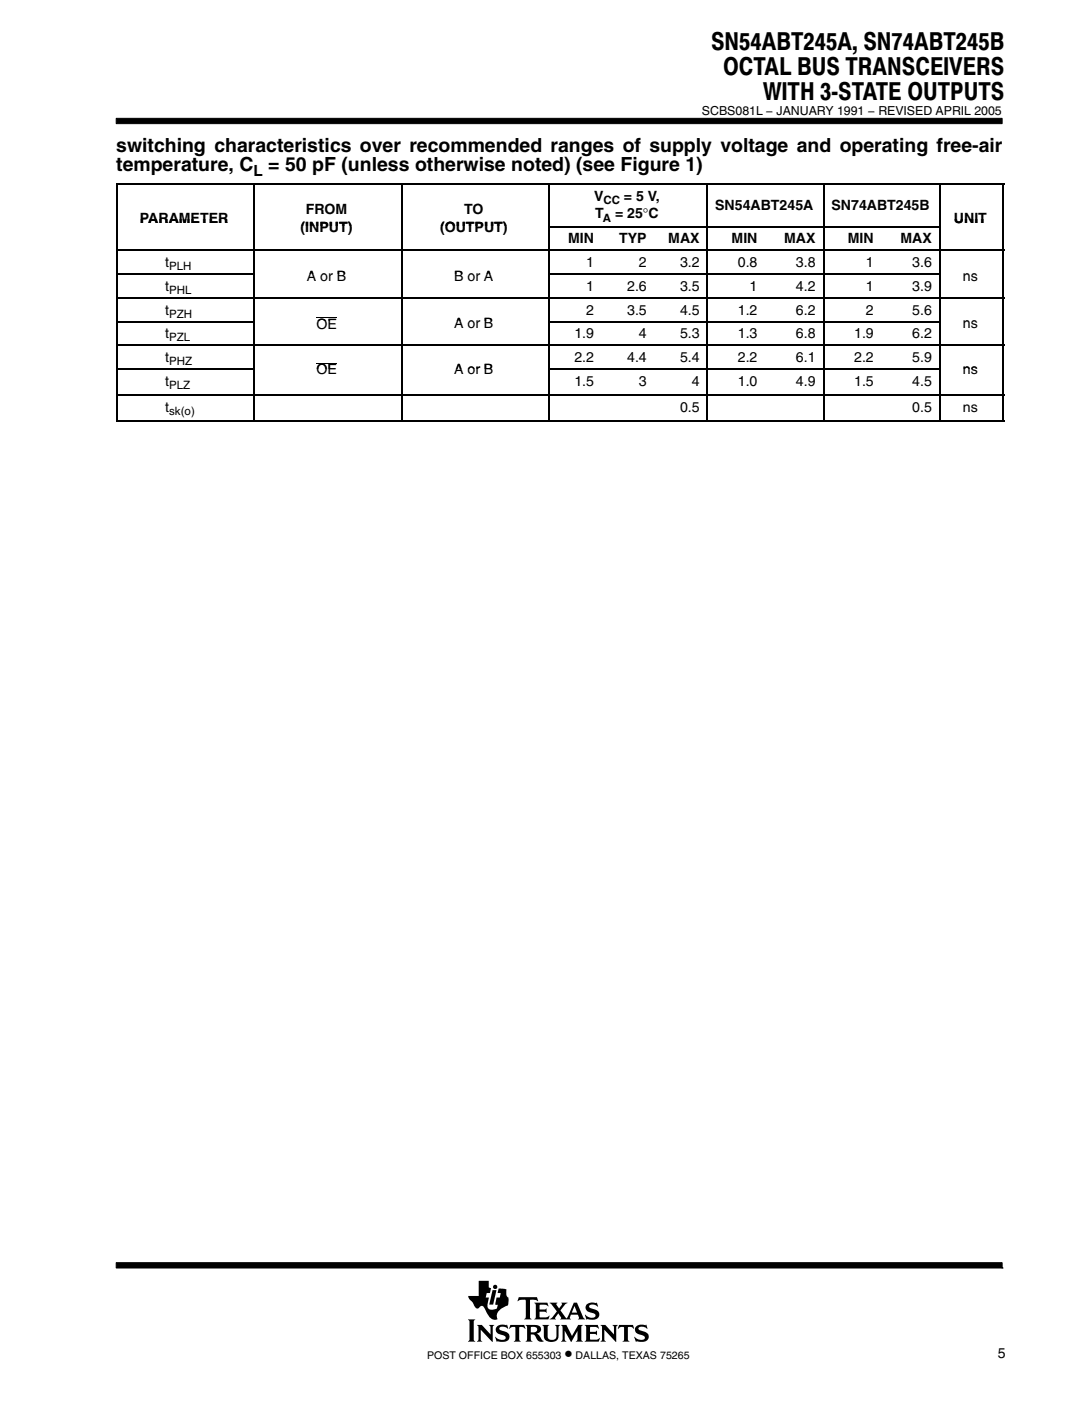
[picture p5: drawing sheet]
<svg xmlns="http://www.w3.org/2000/svg" width="216mm" height="280mm" viewBox="0 0 216 280" stroke-linecap="round" stroke-linejoin="round" font-family="sans-serif">
<g fill="#000" stroke="#000" stroke-width=".2">
<path d="M23.2 23.6h176.9v1.1h-176.9z" fill-rule="evenodd"/>
<path d="M23.2 252v1h176.9v-1z" fill-rule="evenodd"/>
</g>
<g fill="#000">
<path d="M98.3 257.4h.8l-.6 2.9h-.8z"/>
<path d="M93.4 263.3h1.5l-.3 .4v3.6l.3 .4h-1.5l.3-.4v-3.6z" fill-rule="evenodd"/>
<path d="M95.2 264.4h1l1.7 1.9v-1.5l-.3-.4h1.1l-.3 .3v3.1l-2.4-2.5v2l.3 .4h-1.1l.3-.5v-2.3z" fill-rule="evenodd"/>
<path d="M95.6 255.6h2v1.3l.4 .1-.2 1h-.6l-.2 .9h.6l-.2 1.1a.96 .96 0 0 0 .2 1.2 .96 .96 0 0 0 1.2 .1l.4-.2 .2-.7-.5-.1 .2-1.4h.7l.2-.9h-.7l.3-.9 1.5 .2v1.2l.4 .4-.1 1.6a2.71 2.71 0 0 0-2.2 2.1l.1 .6-.3 .1a1.58 1.58 0 0 1-1.7-1.1l-.7-1.4-.3-.2h-.3l-.4 .4a.87 .87 0 0 1-1.1-.8l-.8-1-.2-.6h2.1z" fill-rule="evenodd"/>
<path d="M99.1 264.9a1.6 1.6 0 0 1 1.6-.6l.4 .2 .1-.2 .3 .8-.8-.3h-.7l-.3 .2v.2l.6 .3a1.24 1.24 0 0 1 1.3 1.7 1.75 1.75 0 0 1-1.8 .5l-.5-.1-.1 .2-.4-1 .1-.1a1.43 1.43 0 0 0 2 .4l.1-.1a.72 .72 0 0 0-.9-.7 1.05 1.05 0 0 1-1-1.4z" fill-rule="evenodd"/>
<path d="M101.9 264.4h2.8l.2 .7-.7-.3h-.4l-.1 .1v2.4l.3 .4h-1.4l.3-.4v-2.4l-.1-.1h-.5l-.7 .3z" fill-rule="evenodd"/>
<path d="M103.6 258.8h3.6l.2 .9-.4-.3h-1.2v3.5l.3 .4h-1.4l.2-.3 .1-.3v-3.2l-.1-.1h-.8l-.7 .3z" fill-rule="evenodd"/>
<path d="M104.9 264.4h1.9a.91 .91 0 0 1 1 .3 .91 .91 0 0 1 0 1.1l-.7 .3 .5 .4 .9 1.2a1.2 1.2 0 0 1-1.6-1l-.3-.4h-.6v1l.3 .4h-1.4l.3-.5v-2.3z" fill-rule="evenodd"/>
<path d="M106.7 259.9h2.6l.1 .8-.5-.3h-1.2v.9h1.1l.3-.2v.9l-.4-.3h-1v1l.2 .2h1.2l.5-.4 .1 .1-.2 .7h-2.8l.3-.6v-2.2z" fill-rule="evenodd"/>
<path d="M108.3 264.4h1.3l-.3 .4v2a.65 .65 0 0 0 .7 .6l.6-.1 .4-.4 .1-2-.3-.5h1l-.3 .4v1.8a1.54 1.54 0 0 1-2.4 .9l-.3-.2-.2-.4v-2.2z" fill-rule="evenodd"/>
<path d="M112 264.4h1.1l1.1 2.2 1.2-2.2h1l-.3 .3v2.7l.3 .3h-1.4l.3-.4v-1.7l-1.3 2.2-1.3-2.3v1.8l.4 .4h-1.1l.3-.5v-2.3z" fill-rule="evenodd"/>
<path d="M109.7 259.9h1.6l-.2 .4 .5 .8 .6-.8-.1-.4h1.2l-.4 .3-1 1.3 1.2 1.6 1.5-3.2h.6l1.2 3 .4 .4-1.4-.1a.22 .22 0 0 0 .2-.2 .22 .22 0 0 0 0-.2l-.2-.5h-1.4l-.2 .7 .2 .3h-2.2l.2-.4-.5-.8-.7 .9 .2 .3h-1.3l.6-.4 .9-1.2z" fill-rule="evenodd"/>
<path d="M117.3 260.2a2.43 2.43 0 0 1 1.7-.2l.2-.1 .1 .8a1.22 1.22 0 0 0-1.7-.1l.1 .3a4 4 0 0 1 1.9 1.1 1.16 1.16 0 0 1-1.4 1.3l-.9-.1-.2 .1-.3-.9a1.9 1.9 0 0 0 2 .4 .53 .53 0 0 0 0-.7 .53 .53 0 0 0-.6-.1 1.2 1.2 0 0 1-1.2-1.5z" fill-rule="evenodd"/>
<path d="M116.7 264.4h2.6l.2 .7-.6-.3-1.1 .1v.9l1.1-.1 .3-.2v.9l-.4-.2h-1v1l1.3 .1 .7-.3-.3 .7h-2.8l.3-.4v-2.5z" fill-rule="evenodd"/>
<path d="M119.9 264.4h1l1.7 1.9v-1.5l-.3-.4h1l-.3 .3v3.1l-2.3-2.5v2.1l.3 .3h-1.1l.3-.4v-2.5z" fill-rule="evenodd"/>
<path d="M123.6 264.4h2.8l.2 .7-.6-.3h-.5l-.1 .1v2.4l.3 .4h-1.4l.3-.4v-2.4l-.1-.1h-.5l-.7 .3z" fill-rule="evenodd"/>
<path d="M127.1 264.6a2.08 2.08 0 0 1 1.8-.1l.1-.2 .3 .8-.8-.3h-.8a.32 .32 0 0 0-.2 .3 .32 .32 0 0 0 .2 .3l.7 .2a1.06 1.06 0 0 1 1.1 1.2 1.06 1.06 0 0 1-1.2 1l-1.1-.2-.2 .2-.4-1 .1-.1a1.51 1.51 0 0 0 2 .5 .59 .59 0 0 0-.7-.8 1.11 1.11 0 0 1-1.2-1.5z" fill-rule="evenodd"/>
<circle cx="98.9" cy="256.8" r=".43"/>
</g>
<g fill="#fff">
<path d="M114.7 260.6l.5 1.3h-1z"/>
<path d="M106 264.8h.6a.56 .56 0 0 1 .6 .5 .56 .56 0 0 1-.6 .6h-.6z" fill-rule="evenodd"/>
</g>
<g fill="none" stroke="#000" stroke-width=".32">
<path d="M23.2 36.8h177.3M23.4 36.6v47.5M50.8 36.6v47.5M80.2 36.6v47.5M109.6 36.6v47.5M141.2 36.6v47.5M164.4 36.6v47.5M187.6 36.6v47.5M200.3 36.6v47.5M23.2 50h177.3M23.2 54.7h27.4M23.2 59.5h177.3"/>
<path d="M109.4 45.2h78.1M109.4 54.7h78.1M23.2 64.2h27.4M23.2 68.9h177.3M23.2 73.7h27.4M23.2 78.8h177.3M109.4 64.2h78.1M109.4 73.7h78.1M23.2 84h177.3"/>
</g>
<path d="M63.2 63.3h4M63.2 72.5h4" fill="none" stroke="#000" stroke-width=".2"/>
<g font-size="4.9">
<text x="142" y="10.1">SN54ABT245A, SN74ABT245B</text>
<text x="144.4" y="15">OCTAL BUS TRANSCEIVERS</text>
<text x="152.3" y="19.9">WITH 3-STATE OUTPUTS</text>
</g>
<g font-size="3.9">
<text x="23.2" y="30.4">switching characteristics over recommended ranges of supply voltage and operating free-air</text>
<text x="23.2" y="34.2">temperature, C</text>
<text x="53.6" y="34.2">= 50 pF (unless otherwise noted) (see Figure 1)</text>
</g>
<text font-size="3.5" x="112.7" y="271.2">•</text>
<text font-size="3.1" x="50.6" y="35">L</text>
<g font-size="2.8">
<text x="118.6" y="40.1">V</text>
<text x="124.6" y="40.1">= 5 V,</text>
<text x="142.8" y="41.9">SN54ABT245A</text>
<text x="166" y="41.9">SN74ABT245B</text>
<text x="27.9" y="44.5">PARAMETER</text>
<text x="60" y="46.3">(INPUT)</text>
<text x="61" y="42.8">FROM</text>
<text x="87.9" y="46.3">(OUTPUT)</text>
<text x="92.7" y="42.8">TO</text>
<text x="118.8" y="43.6">T</text>
<text x="122.8" y="43.6">= 25°C</text>
<text x="190.5" y="44.5">UNIT</text>
<text x="33" y="53.3">t</text>
<text x="113.4" y="48.5">MIN</text>
<text x="117" y="53.3">1</text>
<text x="123.6" y="48.5">TYP</text>
<text x="127.6" y="53.3">2</text>
<text x="133.4" y="48.5">MAX</text>
<text x="135.8" y="53.3">3.2</text>
<text x="146.1" y="48.5">MIN</text>
<text x="147.3" y="53.3">0.8</text>
<text x="156.6" y="48.5">MAX</text>
<text x="158.9" y="53.3">3.8</text>
<text x="169.3" y="48.5">MIN</text>
<text x="172.9" y="53.3">1</text>
<text x="179.8" y="48.5">MAX</text>
<text x="182.1" y="53.3">3.6</text>
<text x="33" y="58">t</text>
<text x="61.3" y="56">A or B</text>
<text x="90.7" y="56">B or A</text>
<text x="117" y="58">1</text>
<text x="125.2" y="58">2.6</text>
<text x="135.8" y="58">3.5</text>
<text x="149.7" y="58">1</text>
<text x="158.9" y="58">4.2</text>
<text x="172.9" y="58">1</text>
<text x="182.1" y="58">3.9</text>
<text x="192.3" y="56">ns</text>
<text x="33" y="62.8">t</text>
<text x="63.2" y="65.6">OE</text>
<text x="90.7" y="65.5">A or B</text>
<text x="117" y="62.8">2</text>
<text x="125.2" y="62.8">3.5</text>
<text x="135.8" y="62.8">4.5</text>
<text x="147.3" y="62.8">1.2</text>
<text x="158.9" y="62.8">6.2</text>
<text x="172.9" y="62.8">2</text>
<text x="182.1" y="62.8">5.6</text>
<text x="192.3" y="65.5">ns</text>
<text x="33" y="67.5">t</text>
<text x="114.7" y="67.5">1.9</text>
<text x="127.6" y="67.5">4</text>
<text x="135.8" y="67.5">5.3</text>
<text x="147.3" y="67.5">1.3</text>
<text x="158.9" y="67.5">6.8</text>
<text x="170.5" y="67.5">1.9</text>
<text x="182.1" y="67.5">6.2</text>
<text x="33" y="72.3">t</text>
<text x="33" y="77">t</text>
<text x="63.2" y="74.7">OE</text>
<text x="90.7" y="74.6">A or B</text>
<text x="114.7" y="72.3">2.2</text>
<text x="114.7" y="77">1.5</text>
<text x="125.2" y="72.3">4.4</text>
<text x="127.6" y="77">3</text>
<text x="135.8" y="72.3">5.4</text>
<text x="138.1" y="77">4</text>
<text x="147.3" y="72.3">2.2</text>
<text x="147.3" y="77">1.0</text>
<text x="158.9" y="72.3">6.1</text>
<text x="158.9" y="77">4.9</text>
<text x="170.5" y="72.3">2.2</text>
<text x="170.5" y="77">1.5</text>
<text x="182.1" y="72.3">5.9</text>
<text x="182.1" y="77">4.5</text>
<text x="192.3" y="74.6">ns</text>
<text x="33" y="82.3">t</text>
<text x="135.8" y="82.3">0.5</text>
<text x="182.1" y="82.3">0.5</text>
<text x="192.3" y="82.3">ns</text>
<text x="199.2" y="270.9">5</text>
</g>
<text font-size="2.5" x="140.1" y="22.9">SCBS081L − JANUARY 1991 − REVISED APRIL 2005</text>
<g font-size="2.3">
<text x="120.5" y="40.7">CC</text>
<text x="120.4" y="44.2">A</text>
<text x="33.8" y="53.9">PLH</text>
<text x="33.8" y="58.6">PHL</text>
<text x="33.8" y="63.4">PZH</text>
<text x="33.8" y="68.1">PZL</text>
<text x="33.8" y="72.9">PHZ</text>
<text x="33.8" y="77.6">PLZ</text>
<text x="33.8" y="82.9">sk(o)</text>
</g>
<g font-size="2.1">
<text x="85.3" y="271.2">POST OFFICE BOX 655303</text>
<text x="114.9" y="271.2">DALLAS, TEXAS 75265</text>
</g>
</svg>
